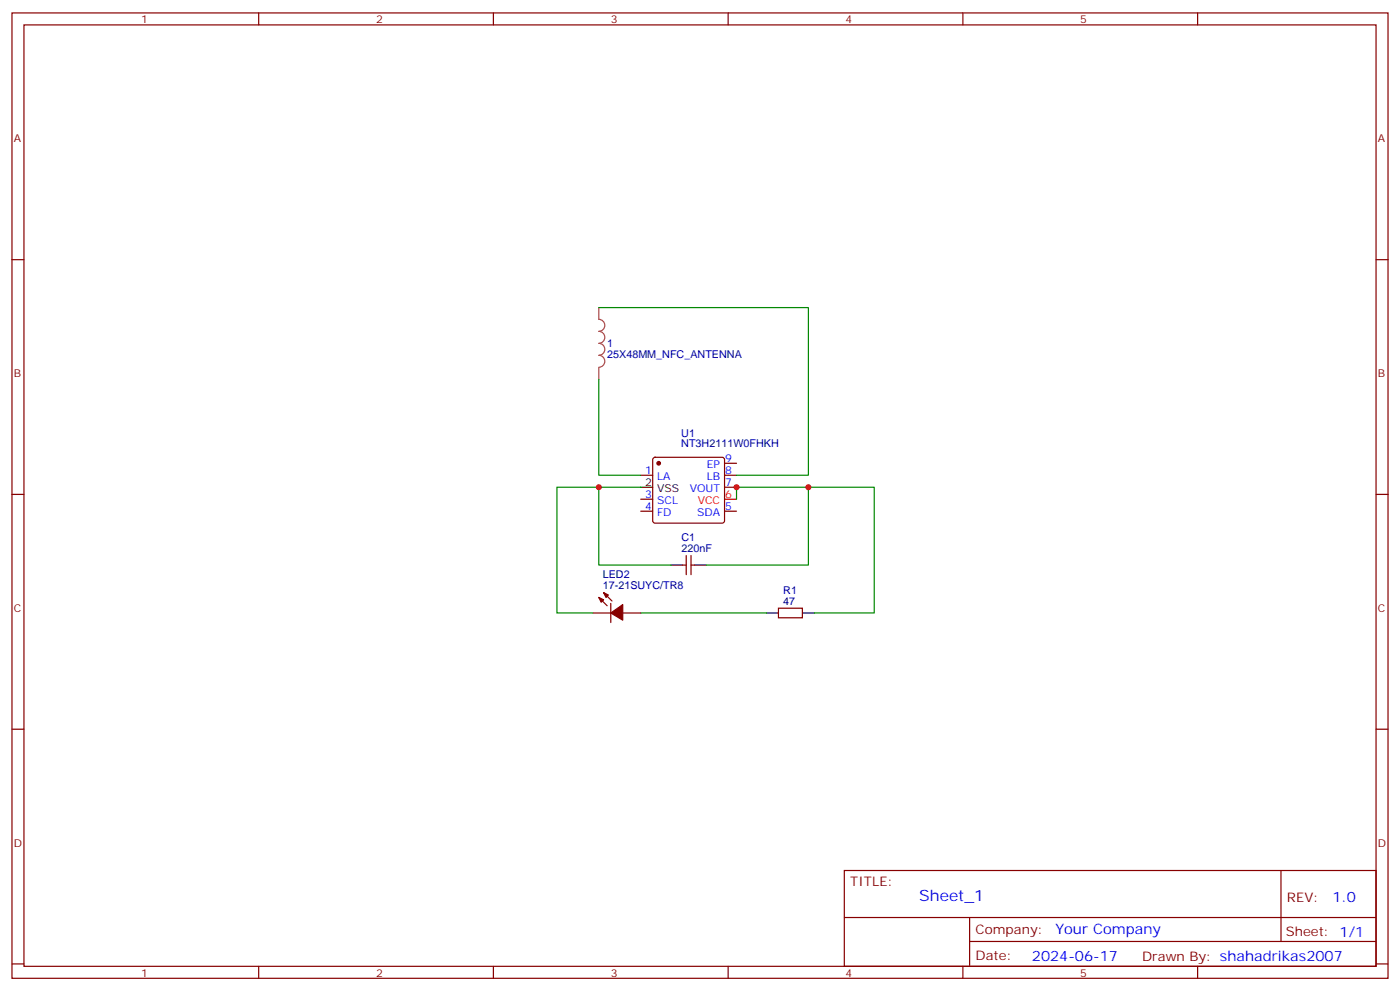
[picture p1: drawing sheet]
<svg xmlns="http://www.w3.org/2000/svg" width="412mm" height="292mm" viewBox="0 0 412 292" stroke-linecap="round" stroke-linejoin="round" font-family="sans-serif">
<g fill="none" stroke="#870000" stroke-width=".35">
<path d="M3.5 3.8h405.4v284.3h-405.4zM7.1 7.3h398.2v277.3h-398.2zM76.2 3.8v3.5M145.3 3.8v3.5M214.5 3.8v3.5M283.6 3.8v3.5M352.8 3.8v3.5M3.5 76.5h3.6M405.3 76.5h3.6M188.7 140h3.6M192.5 134.9l.5-.2h19.7l.5 .2 .2 .5v18l-.2 .5-.5 .2h-19.7l-.5-.2-.2-.5v-18zM213.4 136.5h3.6"/>
<path d="M213.4 140h3.6M3.5 145.6h3.6M188.7 150.6h3.6M188.7 147h3.6M213.4 143.5h3.6M213.4 150.6h3.6M405.3 145.6h3.6M176.4 176l2.5 2.4M177.8 174.6l2.5 2.4M179.9 177.7v5.7M201.1 166.4h1M202.1 163.6v5.7"/>
<path d="M203.6 163.6v5.7M203.6 166.4h1M229.3 179.1h7.1v2.9h-7.1zM174.6 180.6h5.3M183.4 180.6h5.3M3.5 214.8h3.6M405.3 214.8h3.6M248.7 256.4h156.6v28.2h-156.6zM377.3 256.4v20.9M248.7 270.2h156.5M285.6 277.3h119.6M285.6 270.2v14.2"/>
<path d="M3.5 283.9h3.6M76.2 284.6v3.5M145.3 284.6v3.5M214.5 284.6v3.5M283.6 284.6v3.5M352.8 284.6v3.5M405.3 283.9h3.6"/>
</g>
<path d="M213.4 147h3.6" fill="none" stroke="#f00" stroke-width=".35"/>
<path d="M188.7 143.5h3.6M197.6 166.4h3.5M204.6 166.4h3.5M225.8 180.6h3.5M236.4 180.6h3.5" fill="none" stroke="#000" stroke-width=".35"/>
<g fill="#870000" stroke="#870000" stroke-width=".35">
<path d="M176.4 176l1.4 .7-.7 .7z"/>
<path d="M177.8 174.6l1.4 .7-.7 .7z"/>
<path d="M179.9 180.6l3.5-2.5v4.6z"/>
<circle cx="194" cy="136.5" r=".53"/>
</g>
<path d="M176.4 90.6v3.5a1.76 1.76 0 0 1 1.8 1.7 1.76 1.76 0 0 1-1.8 1.8 1.76 1.76 0 0 1 1.8 1.8 1.76 1.76 0 0 1-1.8 1.7 1.76 1.76 0 0 1 1.8 1.8 1.76 1.76 0 0 1-1.8 1.7 1.76 1.76 0 0 1 1.8 1.8 1.76 1.76 0 0 1-1.8 1.8M176.4 108.3v3.5" fill="none" stroke="#a64a4a" stroke-width=".35"/>
<path d="M176.4 90.6h61.7v49.4h-21.1M176.4 111.8v28.2h12.3M176.4 143.5h-12.4v37.1h10.6M188.7 143.5h-12.3v22.9h21.2M217 147v-3.5h21.1v22.9h-30M238.1 143.5h19.4v37.1h-17.6M188.7 180.6h37.1" fill="none" stroke="#008700" stroke-width=".35"/>
<g fill="#c00">
<circle cx="217" cy="143.5" r=".88"/>
<circle cx="238.1" cy="143.5" r=".88"/>
<circle cx="176.4" cy="143.5" r=".88"/>
</g>
<text font-size="4.6" fill="#00f" x="270.8" y="265.4">Sheet_1</text>
<g font-size="4.2" fill="#00f">
<text x="392.5" y="265.7">1.0</text>
<text x="310.9" y="275.2">Your Company</text>
<text x="304" y="283">2024-06-17</text>
</g>
<g font-size="3.9" fill="#800">
<text x="250.5" y="261">TITLE:</text>
<text x="379.1" y="265.7">REV:</text>
<text x="287.4" y="275.2">Company:</text>
<text x="378.7" y="275.8">Sheet: 1/1</text>
<text x="287.4" y="282.9">Date:</text>
<text x="336.4" y="282.9">Drawn By: shahadrikas2007</text>
</g>
<g font-size="3.2" fill="#800">
<text x="41.6" y="6.8">1</text>
<text x="110.8" y="6.8">2</text>
<text x="179.9" y="6.8">3</text>
<text x="249.1" y="6.8">4</text>
<text x="318.2" y="6.8">5</text>
<text x="4.1" y="41.9">A</text>
<text x="405.9" y="41.9">A</text>
<text x="4.1" y="111.1">B</text>
<text x="405.9" y="111.1">B</text>
<text x="4.1" y="180.2">C</text>
<text x="405.9" y="180.2">C</text>
<text x="4.1" y="249.3">D</text>
<text x="405.9" y="249.3">D</text>
<text x="41.6" y="287.6">1</text>
<text x="110.8" y="287.6">2</text>
<text x="179.9" y="287.6">3</text>
<text x="249.1" y="287.6">4</text>
<text x="318.2" y="287.6">5</text>
</g>
<g font-size="3.2" fill="#000080">
<text x="178.9" y="105.5">25X48MM_NFC_ANTENNA</text>
<text x="178.9" y="102.4">1</text>
<text x="200.7" y="131.8">NT3H2111W0FHKH</text>
<text x="200.7" y="128.7">U1</text>
<text x="200.7" y="159.4">C1</text>
<text x="200.7" y="162.6">220nF</text>
<text x="177.6" y="173.5">17-21SUYC/TR8</text>
<text x="177.6" y="170.3">LED2</text>
<text x="230.7" y="178.1">47</text>
<text x="230.7" y="174.9">R1</text>
</g>
<g font-size="3.2" fill="#00f">
<text x="208.2" y="137.9">EP</text>
<text x="213.6" y="136.1">9</text>
<text x="190.1" y="139.6">1</text>
<text x="193.6" y="141.4">LA</text>
<text x="208.2" y="141.4">LB</text>
<text x="213.6" y="139.6">8</text>
<text x="213.6" y="143.2">7</text>
<text x="190.1" y="146.7">3</text>
<text x="193.6" y="148.4">SCL</text>
<text x="203.2" y="144.9">VOUT</text>
<text x="190.1" y="150.2">4</text>
<text x="193.6" y="152">FD</text>
<text x="205.3" y="152">SDA</text>
<text x="213.6" y="150.2">5</text>
</g>
<g font-size="3.2">
<text x="190.1" y="143.2">2</text>
<text x="193.6" y="144.9">VSS</text>
</g>
<g font-size="3.2" fill="#f00">
<text x="205.5" y="148.4">VCC</text>
<text x="213.6" y="146.7">6</text>
</g>
</svg>
